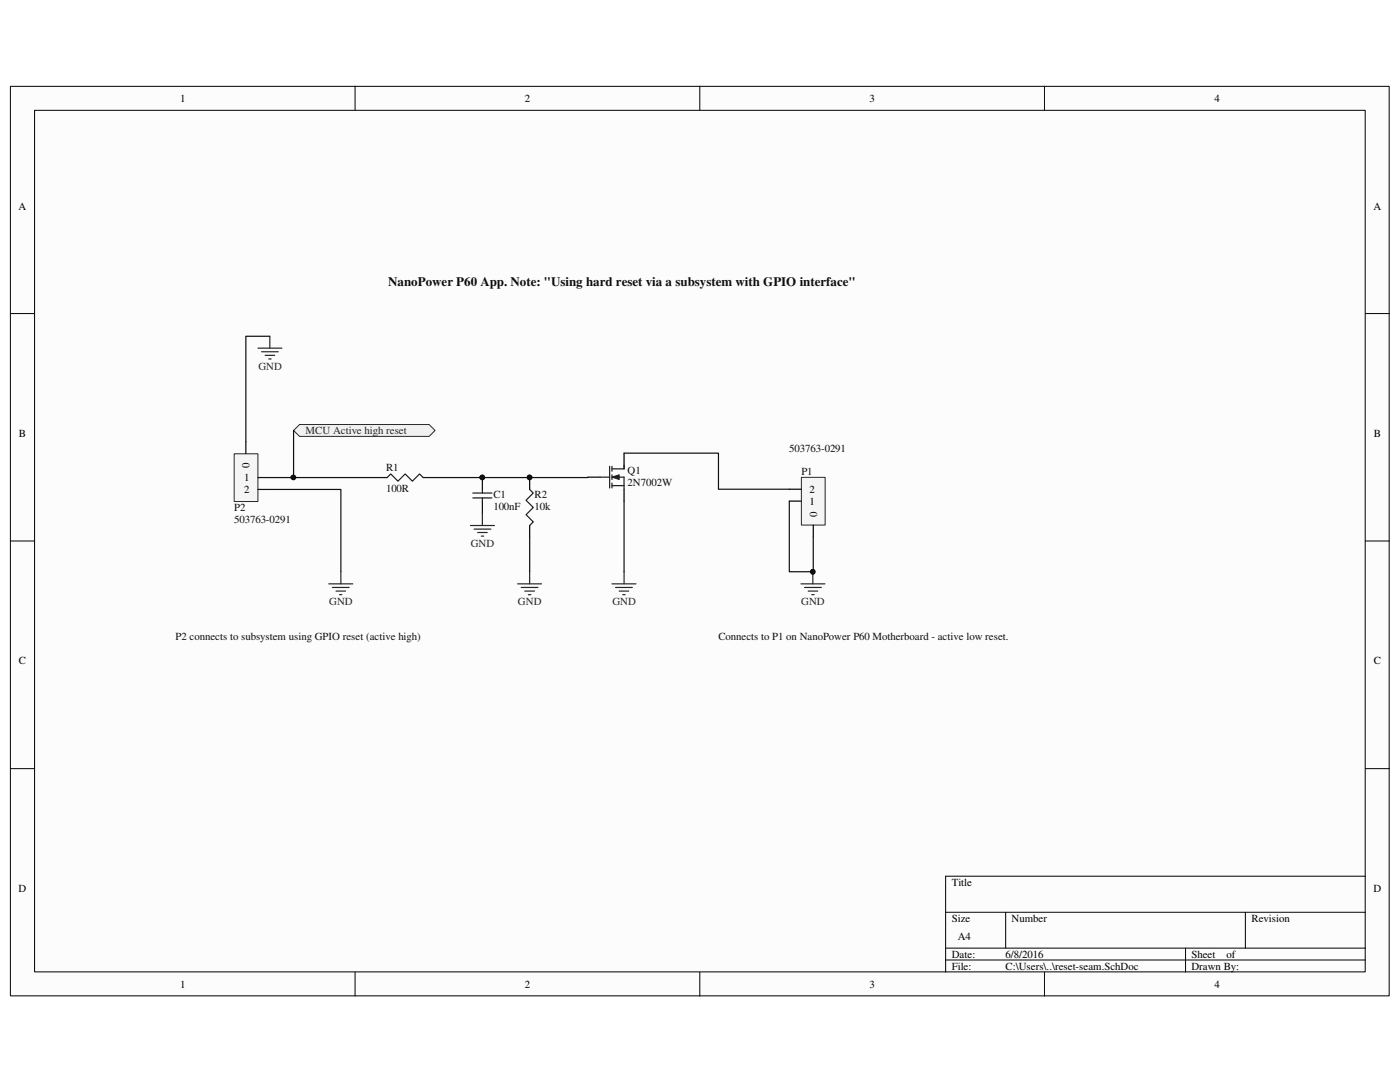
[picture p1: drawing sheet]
<svg xmlns="http://www.w3.org/2000/svg" width="279mm" height="216mm" viewBox="0 0 279 216" stroke-linecap="round" stroke-linejoin="round" font-family="sans-serif">
<path d="M2.1 17.3h275.1v181.4h-275.1z" fill="#fcfcfc"/>
<path d="M2.1 17.2h275.1v181.5h-275.1z" fill="none" stroke="#000" stroke-width=".2"/>
<path d="M6.9 22.1h265.6v171.8h-265.6z" fill="#fcfcfc"/>
<g fill="none" stroke="#000" stroke-width=".2">
<path d="M70.9 17.2v4.8M139.7 17.2v4.8M208.4 17.2v4.8M6.9 22h265.6v171.9h-265.6zM2.1 62.6h4.8M272.5 62.6h4.8M2.1 107.9h4.8M272.5 107.9h4.8M2.1 153.4h4.8M272.5 153.4h4.8M272.5 174.8h-83.8v19.2M70.9 194v4.8"/>
<path d="M139.7 194v4.8M188.7 182h83.8M188.7 189.2h83.8M188.7 191.6h83.8M200.7 182v7.2M208.4 194v4.8M236.6 189.2v4.8M248.5 182v7.2"/>
</g>
<path d="M117.3 95.2h2.5M124.5 90.4v2.4M124.5 97.6v2.4" fill="none" stroke="#000" stroke-width=".24"/>
<path d="M119.8 95.2h1.9M121.7 93v4.4M122.1 93.6h2.4M122.1 95.2h2.4v2.4M122.1 96.9h2.4M122.1 93v1M122.1 94.7v1M122.1 96.4v1" fill="none" stroke="#1c1c1c" stroke-width=".24"/>
<path d="M122.1 95.2l1.5-.5v1z" fill="#1c1c1c"/>
<path d="M122.1 95.2l1.5-.5v1z" fill="none" stroke="#1c1c1c" stroke-width=".2"/>
<path d="M124.5 92.8v.8" fill="none" stroke="#1c1c1c" stroke-width=".24"/>
<path d="M160 95.3h4.7v9.5h-4.7z" fill="#f5f5f5"/>
<path d="M159.9 95.2h4.8v9.6h-4.8z" fill="none" stroke="#262626" stroke-width=".2"/>
<path d="M157.5 100h2.4M157.5 97.6h2.4M162.3 104.8v2.3" fill="none" stroke="#000" stroke-width=".24"/>
<path d="M159.9 116.5h4.7M160.6 117.2h3.3M161.3 117.9h1.9M162 118.7h.5M162.2 114.1v2.4" fill="none" stroke="#262626" stroke-width=".24"/>
<circle cx="162.2" cy="114.1" r=".45" fill="#0e0e0e"/>
<circle cx="162.2" cy="114.1" r=".45" fill="none" stroke="#0e0e0e" stroke-width=".2"/>
<path d="M122.1 116.5h4.8M122.9 117.2h3.3M123.6 117.9h1.9M124.3 118.7h.5M124.5 114.1v2.4" fill="none" stroke="#262626" stroke-width=".24"/>
<path d="M105.7 95.3v2.4" fill="none" stroke="#000" stroke-width=".24"/>
<circle cx="105.7" cy="95.3" r=".45" fill="#0e0e0e"/>
<circle cx="105.7" cy="95.3" r=".45" fill="none" stroke="#0e0e0e" stroke-width=".2"/>
<path d="M105.7 104.9v2.3" fill="none" stroke="#000" stroke-width=".24"/>
<path d="M105.7 97.7l.7 .7-1.4 1.4 1.4 1.5-1.4 1.4 1.4 1.4-.7 .8" fill="none" stroke="#1c1c1c" stroke-width=".24"/>
<circle cx="105.7" cy="95.3" r=".45" fill="#0e0e0e"/>
<circle cx="105.7" cy="95.3" r=".45" fill="none" stroke="#0e0e0e" stroke-width=".2"/>
<path d="M103.3 116.5h4.8M104 117.2h3.4M104.7 117.9h2M105.5 118.7h.5M105.7 114.1v2.4" fill="none" stroke="#262626" stroke-width=".24"/>
<path d="M58.6 85.9l1.2-1.2h25.8l1.2 1.2-1.2 1.2h-25.8z" fill-rule="evenodd" fill="#f0f0f0"/>
<path d="M58.6 85.9l1.2-1.2h25.8l1.2 1.2-1.2 1.2h-25.8z" fill="none" stroke="#262626" stroke-width=".2"/>
<path d="M96.3 95.3v2.4M96.3 100.1v2.3" fill="none" stroke="#000" stroke-width=".24"/>
<circle cx="96.2" cy="95.3" r=".44" fill="#0e0e0e"/>
<circle cx="96.2" cy="95.3" r=".44" fill="none" stroke="#0e0e0e" stroke-width=".2"/>
<path d="M94.4 98.4h3.8M94.4 99.4h3.8M96.3 97.7v.7M96.3 99.4v.7" fill="none" stroke="#1c1c1c" stroke-width=".24"/>
<circle cx="96.2" cy="95.3" r=".44" fill="#0e0e0e"/>
<circle cx="96.2" cy="95.3" r=".44" fill="none" stroke="#0e0e0e" stroke-width=".2"/>
<path d="M93.9 104.9h4.8M94.6 105.6h3.4M95.3 106.3h1.9M96.1 107h.4M96.3 102.4v2.5" fill="none" stroke="#262626" stroke-width=".24"/>
<path d="M46.8 90.6h4.7v9.5h-4.7z" fill="#f5f5f5"/>
<path d="M46.7 90.6h4.8v9.5h-4.8z" fill="none" stroke="#262626" stroke-width=".2"/>
<path d="M49.1 88.1v2.4M51.5 95.3h2.3M51.5 97.7h2.3" fill="none" stroke="#000" stroke-width=".24"/>
<path d="M124.5 90.4h18.9v7.2h14.1M157.5 100v14.1h4.8v-7" fill="none" stroke="#0e0e0e" stroke-width=".24"/>
<circle cx="162.2" cy="114.1" r=".45" fill="#0e0e0e"/>
<circle cx="162.2" cy="114.1" r=".45" fill="none" stroke="#0e0e0e" stroke-width=".2"/>
<path d="M53.8 67.1h-4.7v21M53.8 97.7h14.2v16.4M53.8 95.3h21.1M124.5 100v14.1M105.7 107.2v6.9" fill="none" stroke="#0e0e0e" stroke-width=".24"/>
<path d="M51.5 69.5h4.8M52.2 70.2h3.3M52.9 70.9h1.9M53.6 71.6h.5M53.8 67.1v2.4M65.6 116.5h4.8M66.3 117.2h3.4M67.1 117.9h1.9M67.8 118.7h.4M68 114.1v2.4" fill="none" stroke="#262626" stroke-width=".24"/>
<path d="M74.9 95.3h2.4M84.5 95.3h2.3" fill="none" stroke="#000" stroke-width=".24"/>
<path d="M77.3 95.3l.7-.7 1.4 1.4 1.5-1.4 1.4 1.4 1.4-1.4 .8 .7" fill="none" stroke="#1c1c1c" stroke-width=".24"/>
<circle cx="58.6" cy="95.3" r=".46" fill="#0e0e0e"/>
<circle cx="58.6" cy="95.3" r=".46" fill="none" stroke="#0e0e0e" stroke-width=".2"/>
<path d="M58.6 85.9v9.4" fill="none" stroke="#0e0e0e" stroke-width=".24"/>
<circle cx="58.6" cy="95.3" r=".46" fill="#0e0e0e"/>
<circle cx="58.6" cy="95.3" r=".46" fill="none" stroke="#0e0e0e" stroke-width=".2"/>
<path d="M117.3 95.2l-30.5 .1" fill="none" stroke="#0e0e0e" stroke-width=".24"/>
<circle cx="96.2" cy="95.3" r=".44" fill="#0e0e0e"/>
<circle cx="96.2" cy="95.3" r=".44" fill="none" stroke="#0e0e0e" stroke-width=".2"/>
<circle cx="105.7" cy="95.3" r=".45" fill="#0e0e0e"/>
<circle cx="105.7" cy="95.3" r=".45" fill="none" stroke="#0e0e0e" stroke-width=".2"/>
<text font-size="2.6" fill="#0e0e0e" x="77.5" y="57.1">NanoPower P60 App. Note: &quot;Using hard reset via a subsystem with GPIO interface&quot;</text>
<g font-size="2.2">
<text x="35.9" y="20.4">1</text>
<text x="104.7" y="20.4">2</text>
<text x="173.5" y="20.4">3</text>
<text x="242.4" y="20.4">4</text>
<text x="3.7" y="41.8">A</text>
<text x="274.1" y="41.8">A</text>
<text x="3.8" y="87.2">B</text>
<text x="274.2" y="87.2">B</text>
<text x="49.8" y="93.3" transform="rotate(-90 49.8 93.3)">0</text>
<text x="48.7" y="96.1">1</text>
<text x="48.7" y="98.4">2</text>
<text x="161.6" y="100.8">1</text>
<text x="161.6" y="98.3">2</text>
<text x="163.1" y="103.1" transform="rotate(-90 163.1 103.1)">0</text>
<text x="3.8" y="132.6">C</text>
<text x="274.2" y="132.6">C</text>
<text x="3.7" y="178">D</text>
<text x="189.9" y="176.8">Title</text>
<text x="274.1" y="178">D</text>
<text x="189.9" y="183.9">Size</text>
<text x="201.9" y="183.9">Number</text>
<text x="249.8" y="183.9">Revision</text>
<text x="189.9" y="191.1">Date:</text>
<text x="191.1" y="187.5">A4</text>
<text x="200.7" y="191.1">6/8/2016</text>
<text x="237.8" y="191.1">Sheet</text>
<text x="244.8" y="191.1">of</text>
<text x="35.9" y="197.1">1</text>
<text x="104.7" y="197.1">2</text>
<text x="173.5" y="197.1">3</text>
<text x="189.9" y="193.5">File:</text>
<text x="200.7" y="193.5">C:\Users\..\reset-seam.SchDoc</text>
<text x="237.8" y="193.5">Drawn By:</text>
<text x="242.4" y="197.1">4</text>
</g>
<g font-size="2.2" fill="#262626">
<text x="51.6" y="73.8">GND</text>
<text x="61" y="86.7">MCU Active high reset</text>
<text x="93.9" y="109.2">GND</text>
<text x="65.7" y="120.8">GND</text>
<text x="103.4" y="120.8">GND</text>
<text x="122.2" y="120.8">GND</text>
<text x="159.9" y="120.8">GND</text>
</g>
<g font-size="2.2" fill="#0e0e0e">
<text x="77" y="93.9">R1</text>
<text x="125.3" y="94.5">Q1</text>
<text x="157.5" y="90.1">503763-0291</text>
<text x="159.9" y="94.8">P1</text>
<text x="77" y="98.2">100R</text>
<text x="98.5" y="101.8">100nF</text>
<text x="98.5" y="99.4">C1</text>
<text x="106.7" y="101.8">10k</text>
<text x="106.7" y="99.4">R2</text>
<text x="125.3" y="96.9">2N7002W</text>
<text x="46.7" y="102">P2</text>
<text x="46.7" y="104.4">503763-0291</text>
<text x="35.1" y="127.8">P2 connects to subsystem using GPIO reset (active high)</text>
<text x="143.4" y="127.8">Connects to P1 on NanoPower P60 Motherboard - active low reset.</text>
</g>
</svg>
